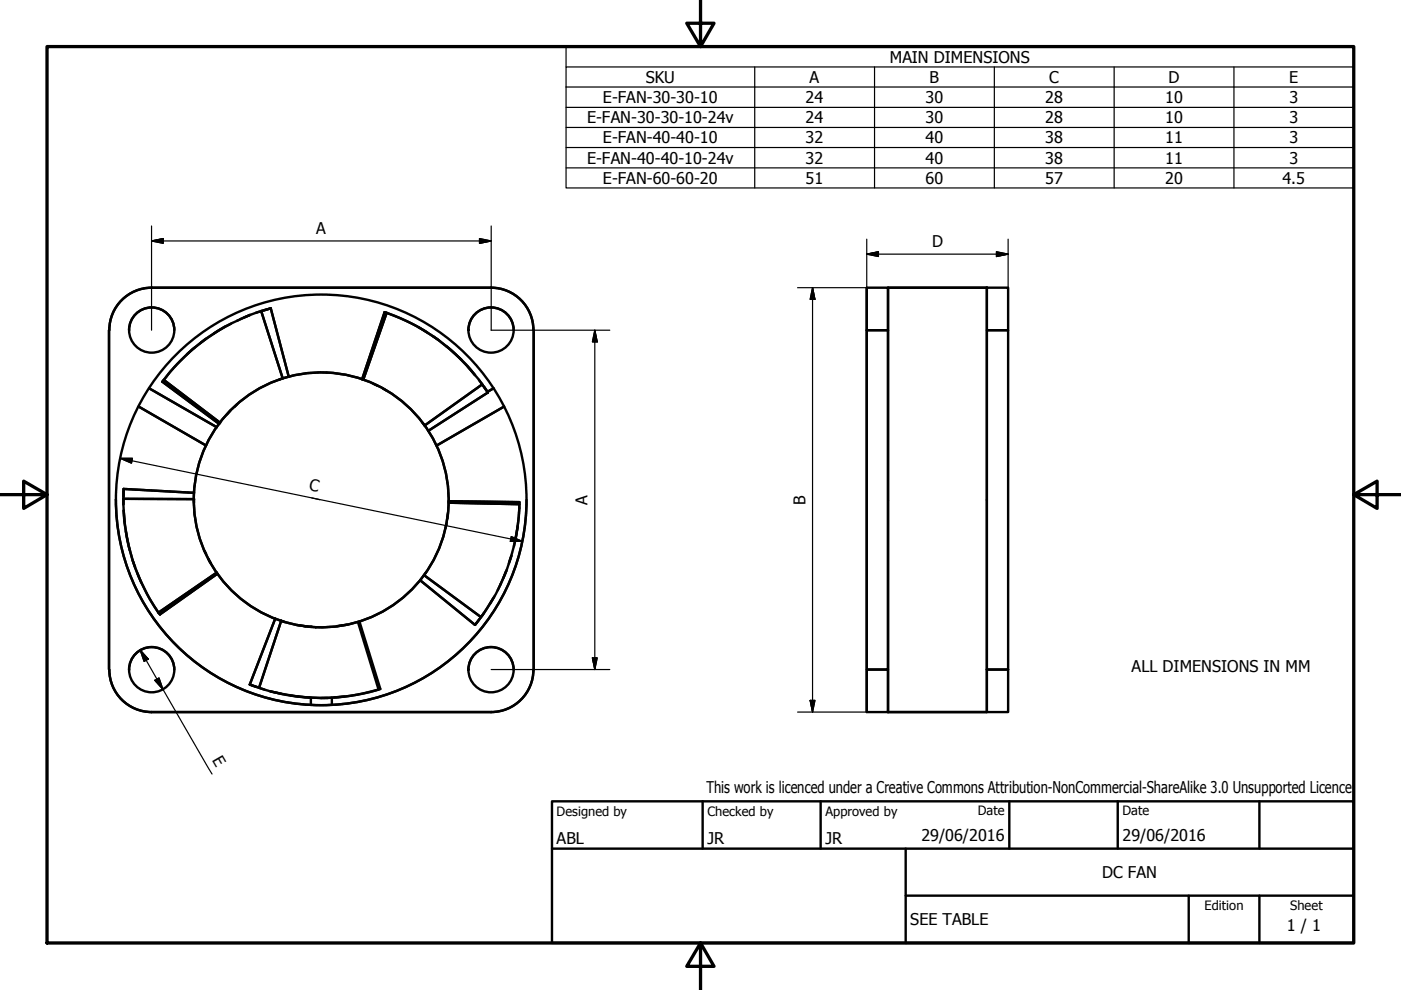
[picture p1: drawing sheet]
<svg xmlns="http://www.w3.org/2000/svg" width="297mm" height="210mm" viewBox="0 0 297 210" stroke-linecap="round" stroke-linejoin="round" font-family="sans-serif">
<!-- layer: Visible (ISO) -->
<g fill="none" stroke="#000" stroke-width=".51">
<path d="M23.1 70v72M27.4 70a4.8 4.8 0 0 1 4.8-4.8 4.8 4.8 0 0 1 4.8 4.8M32.1 61h72M32.2 61a9 9 0 0 0-9 9M41.3 73.7l-1.7 1.4M43.6 71.9l-1.2 .9M47.7 69.3a41.4 41.4 0 0 0-13.3 11.6M49 68.6l-3.7 2.1M50.5 67.9l-.2 .1M51.8 67.3l1.2-.5-2.2 .9M55.1 66.1l-.9 .2M55.4 65.9a42.2 42.2 0 0 0-20.7 14.7"/>
<path d="M55.4 65.9l4.5 14.3-.7 .3M57.4 65.4l-1.5 .4M57.4 65.4l3.8 14.5M57.4 65.4l-2 .5M81.5 66.2a42.2 42.2 0 0 1 19.2 13.3l-1.6-1.8M81.5 66.2l.5 .1M81.5 66.2l-4.7 14.2M82 66.3a42.5 42.5 0 0 1 20.2 15.2M82 66.3l-5 14.2M88.7 69.4l1.9 1.1M91.8 71.3l1.2 .8M94.6 73.4l3.2 2.8"/>
<path d="M99.3 70a4.8 4.8 0 0 1 4.8-4.8 4.8 4.8 0 0 1 4.8 4.8M104.1 61a9 9 0 0 1 9 9M113.2 70v72M183.8 61v90M183.8 61h4.5v9h-4.5zM183.8 70h4.5v72h-4.5zM209.2 61v90h-20.9M209.2 61h-20.9v90M209.2 61h4.5v9h-4.5zM209.2 70h4.5v72h-4.5zM29.4 86.2l14.3 8.3M31.6 82.3l14.4 8.3"/>
<path d="M34.4 80.9l12.1 9M34.7 80.6l12 9M34.7 80.6l-.3 .3M48.8 87.1l-.7 .8M50.3 85.7l-.6 .6M79.2 81.4l.9 .4M81.2 82.4l.7 .4M101.5 80.6l.6 .7M102.2 81.5l-12.2 8.7-.4-.6M102.2 81.5l1.2 1.7M102.6 82l.8 1.2M103.4 83.2l-12.6 8.1"/>
<path d="M104.6 82.3l-1.3 .8M106.9 86.2l-14.3 8.3M24.6 106a43.5 43.5 0 0 0 43.5 43.5 43.5 43.5 0 0 0 43.5-43.5M26.2 105.8a42 42 0 0 0 7.4 24.1M26.2 106v.9M26.2 105.8h14.9v.8M26.2 103.7v1.5M26.2 103.7v3.3M26.2 103.7l14.9 .8M26.2 103.7v2.1M26.4 110.7l-.2-2.5a41.7 41.7 0 0 0 7.7 22.1M26.7 112.6l.9 4.1"/>
<path d="M28.1 118.8l.5 1.4M43.3 116.7l.4 .7M44.2 118.5l.5 .9M94.6 111.2l-.1 .7M95 108.9l-.1 1.1M95.1 106.6l15 .3M95.1 106.3l15 .2M108.4 117.9l-.5 1.6M108.5 117.8l-.5 1.3M109.8 111.5l-.5 2.5M110.1 106.5v.4a37.5 37.5 0 0 1-1.1 9M110.1 106.9a42.1 42.1 0 0 1-8.1 23.9"/>
<path d="M110.1 106.5v.4M29.1 121.6l.9 1.9M33.6 129.9l.3 .4M46 121.4l-12.4 8.5M46.1 121.6l-12.2 8.7M58.4 131.2l-5.4 13.9M60.4 131.9l-.8-.3-4.7 14.2M62.9 132.5l2 .3M64.5 132.8l1.5 .1M67 133a27 27 0 0 1-22.1-40.9 27 27 0 0 1 46.5 .1 27 27 0 0 1-22.3 40.8h-2.1M73.7 132.4l-2.3 .4M75.9 131.9l4.4 14.3a42.3 42.3 0 0 1-25.4-.4"/>
<path d="M76.2 131.7l4.4 14.4a42.8 42.8 0 0 1-23.3 .5l2.4 .5M89.1 123l11.6 9.5M90.4 121.3l-.5 .7 12.1 8.8M101.6 131.4l-.9 1.1M102 130.8l-1.3 1.7M102.6 130l-.5 .7M104.6 126.8l-.7 1.3M104.8 126.5l-2.1 3.4-2 2.6M106.2 123.8l-.7 1.3M107.3 121.1l-1.2 2.8M107.4 120.8l-.7 1.7M23.2 142a9 9 0 0 0 9 9"/>
<path d="M27.4 142a4.8 4.8 0 0 1 4.8-4.8 4.8 4.8 0 0 1 4.8 4.8M32.1 151h72M53 145.1l1.4 .5M53 145.1l1.9 .7M55.2 146l.9 .2M61.7 147.5l4.1 .4M65.9 147.9v1.6M67.9 148h1.6M70.4 147.9v1.6M73 147.7l-2.1 .2M99.3 142a4.8 4.8 0 0 1 4.8-4.8 4.8 4.8 0 0 1 4.8 4.8M113.1 142a9 9 0 0 1-9 9"/>
<path d="M183.8 142h4.5v9h-4.5zM209.2 142h4.5v9h-4.5z"/>
<circle cx="32.2" cy="70" r="4.8"/>
<circle cx="104.1" cy="70" r="4.8"/>
<circle cx="68.1" cy="106" r="27"/>
<circle cx="68.1" cy="106" r="43.5"/>
<circle cx="32.2" cy="142" r="4.8"/>
<circle cx="104.1" cy="142" r="4.8"/>
</g>
<circle cx="65.9" cy="132.9" r=".25" fill="#000"/>
<!-- layer: Border (ISO) -->
<path d="M148.5 -.1v10l-2.9-5h5.8l-2.9 5M10 9.9h277v190h-277zM0 104.9h10l-5-2.9v5.8l5-2.9M287 104.9l5 2.9v-5.8l-5 2.9h10M148.5 199.9l2.9 5h-5.8l2.9-5v10" fill="none" stroke="#000" stroke-width=".7"/>
<!-- layer: Title (ISO) -->
<path d="M117 169.9h170v30h-170zM117 179.9h170M149 169.9v10M174 169.9v10M192 179.9v20M214 169.9v10M237 169.9v10M267 169.9v10M192 189.9h95M252 189.9v10M267 189.9v10" fill="none" stroke="#000" stroke-width=".51"/>
<!-- layer: Dimension (ISO) -->
<g fill="none" stroke="#000" stroke-width=".25">
<path d="M32.1 51.1l2.5-.5v1zM32.1 51.1h72M32.1 47.9v22.1M101.7 50.6l2.4 .5-2.4 .5zM104.1 47.9v22.1h25.2M183.8 53.9l2.4-.5v1zM183.8 53.9h29.9M183.8 50.7v91.3M211.3 53.4l2.4 .5-2.4 .5zM213.7 50.7v91.3M126.1 70l.5 2.5h-1zM126.1 70v72"/>
<path d="M169.1 61h19.2M172.3 61l.5 2.5h-1zM172.3 61v90M25.5 97.2h2.6l-.2 1zM25.5 97.2l85.2 17.6M66.1 105.6l1.7 .4M108.4 113.8l2.3 1h-2.5zM29.7 137.8l1.7 1.9-.9 .5zM29.7 137.8l15.3 26.3M125.6 139.5h1l-.5 2.5zM32.8 144.2l.9-.5 .8 2.4zM104.1 142h25.2"/>
<path d="M169.1 151h19.2M171.8 148.5h1l-.5 2.5z"/>
</g>
<g fill="#000" stroke="#000" stroke-width=".25">
<path d="M32.1 51.1l2.5-.5zM32.1 51.1l2.5-.5v1zM101.7 51.6l2.4-.5zM101.7 50.6l2.4 .5-2.4 .5zM183.8 53.9l2.4-.5zM183.8 53.9l2.4-.5v1zM211.3 54.4l2.4-.5zM211.3 53.4l2.4 .5-2.4 .5zM126.1 70l.5 2.5zM126.1 70l.5 2.5h-1zM172.3 61l.5 2.5zM172.3 61l.5 2.5h-1z"/>
<path d="M25.5 97.2h2.6zM25.5 97.2h2.6l-.2 1zM108.2 114.8h2.5zM108.4 113.8l2.3 1h-2.5zM29.7 137.8l1.7 1.9zM29.7 137.8l1.7 1.9-.9 .5zM125.6 139.5l.5 2.5zM125.6 139.5h1l-.5 2.5zM32.8 144.2l1.7 1.9zM32.8 144.2l.9-.5 .8 2.4zM171.8 148.5l.5 2.5zM171.8 148.5h1l-.5 2.5z"/>
</g>
<!-- layer: Symbol (ISO) -->
<g fill="none" stroke="#000" stroke-width=".25">
<path d="M120 14.2v-4.3h167v4.3M120 18.5h167M160 14.2v25.6M185.4 14.2v25.6M210.8 14.2v25.6M236.2 14.2v25.6M261.6 14.2v25.6M287 14.2h-167v4.3M287 14.2v25.6h-167v-21.3M120 22.8h167M120 27h167M120 31.3h167"/>
<path d="M120 35.6h167"/>
</g>
<g font-size="3.4">
<text x="136.9" y="17.6">SKU</text>
<text x="171.6" y="17.6">A</text>
<text x="188.7" y="13.3">MAIN DIMENSIONS</text>
<text x="197.1" y="17.6">B</text>
<text x="222.4" y="17.6">C</text>
<text x="247.7" y="17.6">D</text>
<text x="273.3" y="17.6">E</text>
<text x="127.8" y="21.9">E-FAN-30-30-10</text>
<text x="170.8" y="21.9">24</text>
<text x="196.2" y="21.9">30</text>
<text x="221.6" y="21.9">28</text>
<text x="247" y="21.9">10</text>
<text x="273.4" y="21.9">3</text>
<text x="124.5" y="26.1">E-FAN-30-30-10-24v</text>
<text x="170.8" y="26.1">24</text>
<text x="196.2" y="26.1">30</text>
<text x="221.6" y="26.1">28</text>
<text x="247" y="26.1">10</text>
<text x="273.4" y="26.1">3</text>
<text x="124.5" y="34.7">E-FAN-40-40-10-24v</text>
<text x="127.8" y="30.4">E-FAN-40-40-10</text>
<text x="170.8" y="30.4">32</text>
<text x="170.8" y="34.7">32</text>
<text x="196.2" y="30.4">40</text>
<text x="196.2" y="34.7">40</text>
<text x="221.6" y="30.4">38</text>
<text x="221.6" y="34.7">38</text>
<text x="247" y="30.4">11</text>
<text x="247" y="34.7">11</text>
<text x="273.4" y="30.4">3</text>
<text x="273.4" y="34.7">3</text>
<text x="127.8" y="39">E-FAN-60-60-20</text>
<text x="170.8" y="39">51</text>
<text x="196.2" y="39">60</text>
<text x="221.6" y="39">57</text>
<text x="247" y="39">20</text>
<text x="271.9" y="39">4.5</text>
<text x="67.1" y="49.6">A</text>
<text x="197.6" y="52.4">D</text>
<text x="65.4" y="103.8" transform="rotate(12 65.4 103.8)">C</text>
<text x="124.6" y="107" transform="rotate(-90 124.6 107)">A</text>
<text x="170.8" y="107" transform="rotate(-90 170.8 107)">B</text>
<text x="239.9" y="142.5">ALL DIMENSIONS IN MM</text>
<text x="44.9" y="161.1" transform="rotate(60 44.9 161.1)">E</text>
<text x="149.8" y="168.2">This work is licenced under a Creative Commons Attribution-NonCommercial-ShareAlike 3.0 Unsupported Licence</text>
<text x="118" y="178.9">ABL</text>
<text x="150" y="178.9">JR</text>
<text x="175" y="178.9">JR</text>
<text x="195.4" y="178.3">29/06/2016</text>
<text x="238" y="178.3">29/06/2016</text>
<text x="233.7" y="186.2">DC FAN</text>
<text x="193" y="196.1">SEE TABLE</text>
<text x="272.9" y="197.5">1 / 1</text>
</g>
<g font-size="2.7">
<text x="118" y="173">Designed by</text>
<text x="150" y="173">Checked by</text>
<text x="175" y="173">Approved by</text>
<text x="207.3" y="172.9">Date</text>
<text x="238" y="172.9">Date</text>
<text x="255.4" y="193">Edition</text>
<text x="273.6" y="193">Sheet</text>
</g>
</svg>
